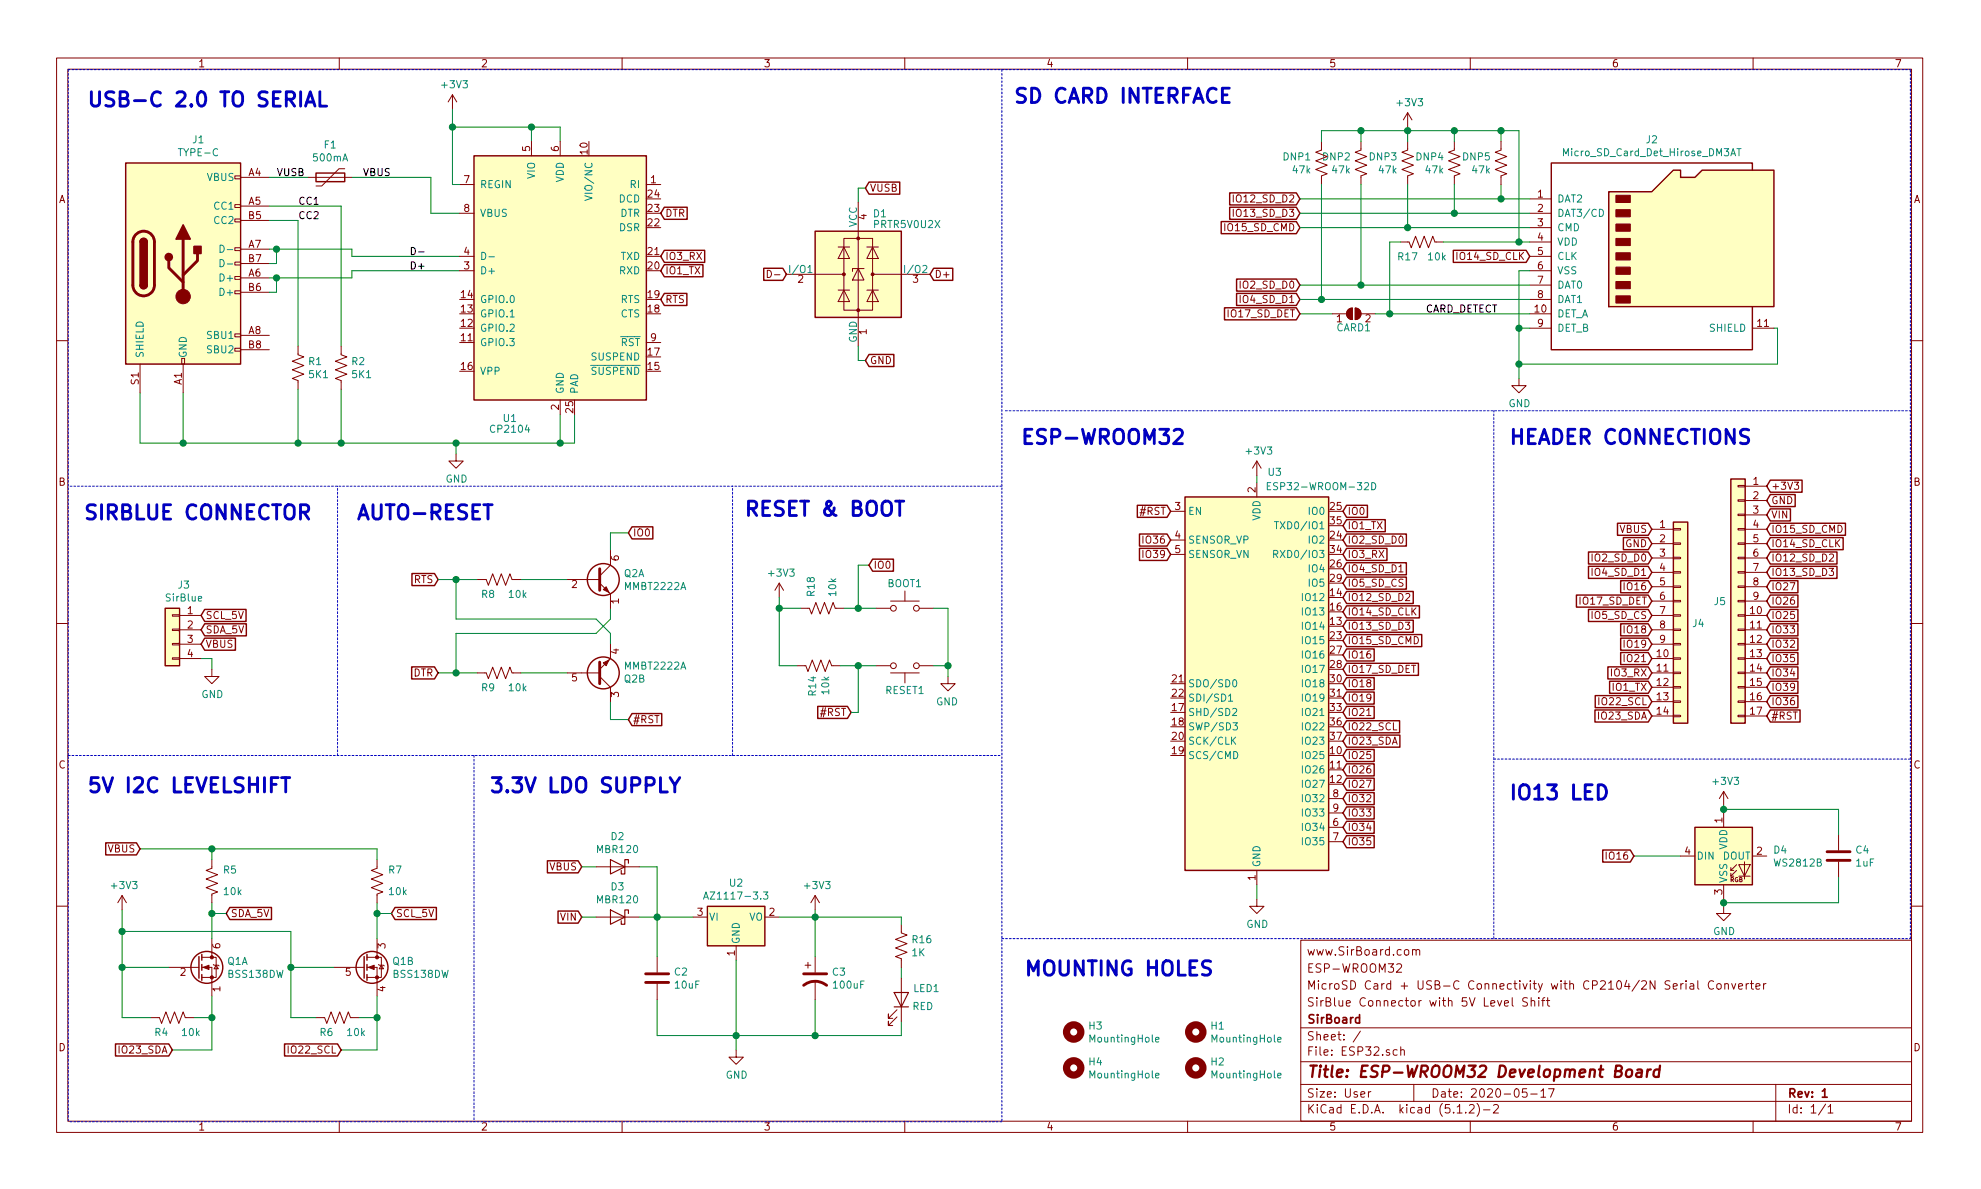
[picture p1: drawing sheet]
EESchema Schematic File Version 4
LIBS:ESP32-cache
EELAYER 29 0
EELAYER END
$Descr User 13780 8268
encoding utf-8
Sheet 1 1
Title "ESP-WROOM32 Development Board"
Date "2020-05-17"
Rev "1"
Comp "SirBoard"
Comment1 "SirBlue Connector with 5V Level Shift"
Comment2 "MicroSD Card + USB-C Connectivity with CP2104/2N Serial Converter"
Comment3 "ESP-WROOM32 "
Comment4 "www.SirBoard.com"
$EndDescr
$Comp
L Connector:USB_C_Receptacle_USB2.0 J1
U 1 1
P 1275 1825
F 0 "J1" H 1381 2690 50  0000 C CNN
F 1 "TYPE-C" H 1381 2600 50  0000 C CNN
F 2 "SirBoardLibrary:USB_C" H 1425 1825 50  0001 C CNN
F 3 "https://www.usb.org/sites/default/files/documents/usb_type-c.zip" H 1425 1825 50  0001 C CNN
F 4 "C165948" H 1275 1825 50  0001 C CNN "Part"
	1    1275 1825
	1    0    0    -1  
$EndComp
Text Notes 3400 5525 0    100  ~ 20
3.3V LDO SUPPLY
Wire Wire Line
	5125 7300 5125 7200
$Comp
L power:GND #PWR0103
U 1 1
P 5125 7300
F 0 "#PWR0103" H 5125 7050 50  0001 C CNN
F 1 "GND" H 5129 7128 50  0000 C CNN
F 2 "" H 5125 7300 50  0001 C CNN
F 3 "" H 5125 7300 50  0001 C CNN
	1    5125 7300
	1    0    0    -1  
$EndComp
$Comp
L power:+3V3 #PWR0101
U 1 1
P 5675 6325
F 0 "#PWR0101" H 5675 6175 50  0001 C CNN
F 1 "+3V3" H 5689 6498 50  0000 C CNN
F 2 "" H 5675 6325 50  0001 C CNN
F 3 "" H 5675 6325 50  0001 C CNN
	1    5675 6325
	1    0    0    -1  
$EndComp
Wire Wire Line
	4575 6025 4575 6375
Connection ~ 4575 6375
$Comp
L Regulator_Linear:AZ1117-3.3 U2
U 1 1
P 5125 6375
F 0 "U2" H 5125 6615 50  0000 C CNN
F 1 "AZ1117-3.3" H 5125 6525 50  0000 C CNN
F 2 "Package_TO_SOT_SMD:SOT-223-3_TabPin2" H 5125 6625 50  0001 C CIN
F 3 "https://www.diodes.com/assets/Datasheets/AZ1117.pdf" H 5125 6375 50  0001 C CNN
F 4 "C108494" H 5125 6375 50  0001 C CNN "Part"
	1    5125 6375
	1    0    0    -1  
$EndComp
Wire Wire Line
	5125 7200 5125 6675
Text GLabel 4050 6025 0    50   Input ~ 0
VBUS
Text Notes 600  750  0    100  ~ 20
USB-C 2.0 TO SERIAL
Wire Wire Line
	3175 3150 3175 3075
$Comp
L power:GND #PWR0104
U 1 1
P 3175 3150
F 0 "#PWR0104" H 3175 2900 50  0001 C CNN
F 1 "GND" H 3179 2978 50  0000 C CNN
F 2 "" H 3175 3150 50  0001 C CNN
F 3 "" H 3175 3150 50  0001 C CNN
	1    3175 3150
	1    0    0    -1  
$EndComp
Text Label 2075 1525 0    50   ~ 0
CC2
Text Label 2075 1425 0    50   ~ 0
CC1
Text Label 2850 1875 0    50   ~ 0
D+
Text Label 2850 1775 0    50   ~ 0
D-
Connection ~ 2075 3075
Wire Wire Line
	2075 2700 2075 3075
Wire Wire Line
	3175 3075 2375 3075
Wire Wire Line
	2375 3075 2075 3075
Connection ~ 2375 3075
Wire Wire Line
	2375 2700 2375 3075
Wire Wire Line
	2375 1425 2375 2400
Wire Wire Line
	1875 1425 2375 1425
Wire Wire Line
	2075 1525 1875 1525
Wire Wire Line
	2075 2400 2075 1525
$Comp
L Device:R_US R2
U 1 1
P 2375 2550
F 0 "R2" H 2443 2596 50  0000 L CNN
F 1 "5K1" H 2443 2505 50  0000 L CNN
F 2 "Resistor_SMD:R_0603_1608Metric" V 2415 2540 50  0001 C CNN
F 3 "~" H 2375 2550 50  0001 C CNN
F 4 "C332117" H 2375 2550 50  0001 C CNN "Part"
	1    2375 2550
	1    0    0    -1  
$EndComp
$Comp
L Device:R_US R1
U 1 1
P 2075 2550
F 0 "R1" H 2143 2596 50  0000 L CNN
F 1 "5K1" H 2143 2505 50  0000 L CNN
F 2 "Resistor_SMD:R_0603_1608Metric" V 2115 2540 50  0001 C CNN
F 3 "~" H 2075 2550 50  0001 C CNN
F 4 "C332117" H 2075 2550 50  0001 C CNN "Part"
	1    2075 2550
	1    0    0    -1  
$EndComp
Wire Wire Line
	2075 3075 1275 3075
Wire Wire Line
	1275 3075 975  3075
Connection ~ 1275 3075
Wire Wire Line
	1275 2725 1275 3075
Wire Wire Line
	975  3075 975  2725
Connection ~ 3175 3075
Wire Wire Line
	3900 3075 3175 3075
Wire Wire Line
	4000 2875 4000 3075
Wire Wire Line
	3900 2875 3900 3075
Wire Wire Line
	1925 1925 2450 1925
Wire Wire Line
	1925 2025 1875 2025
Wire Wire Line
	1925 1925 1925 2025
Wire Wire Line
	1925 1725 2450 1725
Wire Wire Line
	1925 1825 1875 1825
Wire Wire Line
	1925 1725 1925 1825
Wire Wire Line
	2450 1775 3200 1775
Wire Wire Line
	2450 1725 2450 1775
Connection ~ 1925 1725
Wire Wire Line
	1875 1725 1925 1725
Wire Wire Line
	2450 1875 3200 1875
Wire Wire Line
	2450 1925 2450 1875
Connection ~ 1925 1925
Wire Wire Line
	1875 1925 1925 1925
Wire Wire Line
	3900 975  3900 875 
Wire Wire Line
	3700 875  3700 975 
Connection ~ 3900 3075
Wire Wire Line
	4000 3075 3900 3075
Wire Wire Line
	3700 875  3900 875 
Text GLabel 4600 2075 2    50   Input ~ 0
RTS
Text GLabel 4600 1475 2    50   Input ~ 0
DTR
Wire Wire Line
	3000 1475 3200 1475
Wire Wire Line
	2150 1225 1875 1225
$Comp
L Device:Polyfuse F1
U 1 1
P 2300 1225
F 0 "F1" V 2523 1225 50  0000 C CNN
F 1 "500mA" V 2433 1225 50  0000 C CNN
F 2 "Fuse:Fuse_0805_2012Metric" H 2350 1025 50  0001 L CNN
F 3 "~" H 2300 1225 50  0001 C CNN
F 4 "C89657" V 2300 1225 50  0001 C CNN "Part"
	1    2300 1225
	0    -1   -1   0   
$EndComp
$Comp
L Interface_USB:CP2104 U1
U 1 1
P 3900 1875
F 0 "U1" H 3550 850 50  0000 C CNN
F 1 "CP2104" H 3550 775 50  0000 C CNN
F 2 "Package_DFN_QFN:QFN-24-1EP_4x4mm_P0.5mm_EP2.6x2.6mm" H 4050 925 50  0001 L CNN
F 3 "https://www.silabs.com/documents/public/data-sheets/cp2104.pdf" H 3350 3125 50  0001 C CNN
F 4 "C47742" H 3900 1875 50  0001 C CNN "Part"
	1    3900 1875
	1    0    0    -1  
$EndComp
Wire Wire Line
	5975 1300 5975 1400
Wire Wire Line
	6025 1300 5975 1300
Text GLabel 6025 1300 2    50   Input ~ 0
VUSB
Wire Wire Line
	5975 2500 5975 2400
Wire Wire Line
	6025 2500 5975 2500
Text GLabel 6025 2500 2    50   Input ~ 0
GND
Text GLabel 5475 1900 0    50   Input ~ 0
D-
Text GLabel 6475 1900 2    50   Input ~ 0
D+
$Comp
L Power_Protection:PRTR5V0U2X D1
U 1 1
P 5975 1900
F 0 "D1" H 6075 2325 50  0000 L CNN
F 1 "PRTR5V0U2X" H 6075 2250 50  0000 L CNN
F 2 "SirBoardLibrary:SOT-143" H 6035 1900 50  0001 C CNN
F 3 "https://assets.nexperia.com/documents/data-sheet/PRTR5V0U2X.pdf" H 6035 1900 50  0001 C CNN
F 4 "C12333" H 5975 1900 50  0001 C CNN "Part"
	1    5975 1900
	1    0    0    -1  
$EndComp
$Comp
L Device:Q_DUAL_NMOS_S1G1D2S2G2D1 Q1
U 1 1
P 1375 6725
F 0 "Q1" H 1580 6770 50  0000 L CNN
F 1 "BSS138DW" H 1580 6680 50  0000 L CNN
F 2 "Package_TO_SOT_SMD:SOT-363_SC-70-6" H 1575 6725 50  0001 C CNN
F 3 "~" H 1575 6725 50  0001 C CNN
F 4 "C193381" H 1375 6725 50  0001 C CNN "Part"
	1    1375 6725
	1    0    0    -1  
$EndComp
$Comp
L Device:Q_DUAL_NMOS_S1G1D2S2G2D1 Q1
U 2 1
P 2525 6725
F 0 "Q1" H 2730 6770 50  0000 L CNN
F 1 "BSS138DW" H 2730 6680 50  0000 L CNN
F 2 "Package_TO_SOT_SMD:SOT-363_SC-70-6" H 2725 6725 50  0001 C CNN
F 3 "~" H 2725 6725 50  0001 C CNN
F 4 "C193381" H 2525 6725 50  0001 C CNN "Part"
	2    2525 6725
	1    0    0    -1  
$EndComp
$Comp
L Device:R_US R4
U 1 1
P 1200 7075
F 0 "R4" V 1300 7100 50  0000 L CNN
F 1 "10k" V 1300 6875 50  0000 L CNN
F 2 "Resistor_SMD:R_0603_1608Metric" V 1240 7065 50  0001 C CNN
F 3 "~" H 1200 7075 50  0001 C CNN
F 4 "C99198" V 1200 7075 50  0001 C CNN "Part"
	1    1200 7075
	0    -1   1    0   
$EndComp
$Comp
L Device:R_US R5
U 1 1
P 1475 6125
F 0 "R5" H 1550 6050 50  0000 L CNN
F 1 "10k" H 1550 6200 50  0000 L CNN
F 2 "Resistor_SMD:R_0603_1608Metric" V 1515 6115 50  0001 C CNN
F 3 "~" H 1475 6125 50  0001 C CNN
F 4 "C99198" H 1475 6125 50  0001 C CNN "Part"
	1    1475 6125
	1    0    0    1   
$EndComp
$Comp
L Device:R_US R6
U 1 1
P 2350 7075
F 0 "R6" V 2450 7100 50  0000 L CNN
F 1 "10k" V 2450 6875 50  0000 L CNN
F 2 "Resistor_SMD:R_0603_1608Metric" V 2390 7065 50  0001 C CNN
F 3 "~" H 2350 7075 50  0001 C CNN
F 4 "C99198" V 2350 7075 50  0001 C CNN "Part"
	1    2350 7075
	0    -1   1    0   
$EndComp
$Comp
L Device:R_US R7
U 1 1
P 2625 6125
F 0 "R7" H 2700 6050 50  0000 L CNN
F 1 "10k" H 2700 6200 50  0000 L CNN
F 2 "Resistor_SMD:R_0603_1608Metric" V 2665 6115 50  0001 C CNN
F 3 "~" H 2625 6125 50  0001 C CNN
F 4 "C99198" H 2625 6125 50  0001 C CNN "Part"
	1    2625 6125
	1    0    0    1   
$EndComp
Wire Wire Line
	1050 7075 850  7075
Wire Wire Line
	850  7075 850  6725
Wire Wire Line
	850  6725 1175 6725
Wire Wire Line
	1475 6925 1475 7075
Wire Wire Line
	1350 7075 1475 7075
Wire Wire Line
	2200 7075 2025 7075
Wire Wire Line
	2025 7075 2025 6725
Wire Wire Line
	2025 6725 2325 6725
Wire Wire Line
	2500 7075 2625 7075
Wire Wire Line
	2625 7075 2625 6925
Connection ~ 2625 7075
Wire Wire Line
	2625 7300 2625 7075
Connection ~ 2025 6725
Wire Wire Line
	2025 6725 2025 6475
Wire Wire Line
	2025 6475 850  6475
Connection ~ 850  6725
Wire Wire Line
	850  6475 850  6725
Connection ~ 850  6475
Wire Wire Line
	850  6325 850  6475
Wire Wire Line
	1475 6525 1475 6350
Wire Wire Line
	2625 6525 2625 6350
Text GLabel 2725 6350 2    50   Input ~ 0
SCL_5V
Text GLabel 1575 6350 2    50   Input ~ 0
SDA_5V
$Comp
L power:+3V3 #PWR0109
U 1 1
P 850 6325
F 0 "#PWR0109" H 850 6175 50  0001 C CNN
F 1 "+3V3" H 864 6498 50  0000 C CNN
F 2 "" H 850 6325 50  0001 C CNN
F 3 "" H 850 6325 50  0001 C CNN
	1    850  6325
	1    0    0    -1  
$EndComp
Wire Wire Line
	1575 6350 1475 6350
Connection ~ 1475 6350
Wire Wire Line
	1475 6350 1475 6275
Wire Wire Line
	2725 6350 2625 6350
Connection ~ 2625 6350
Wire Wire Line
	2625 6350 2625 6275
Wire Wire Line
	975  5900 1475 5900
Wire Wire Line
	2625 5900 2625 5975
Wire Wire Line
	1475 5975 1475 5900
Connection ~ 1475 5900
Wire Wire Line
	1475 5900 2625 5900
Wire Wire Line
	1200 7300 1475 7300
Connection ~ 1475 7075
Wire Wire Line
	1475 7300 1475 7075
Wire Wire Line
	2375 7300 2625 7300
Wire Notes Line
	3300 5250 3300 7800
Text Notes 2475 3625 0    100  ~ 20
AUTO-RESET
Wire Notes Line
	475  475  475  7800
Wire Notes Line
	2350 5250 2350 3375
Text Notes 600  5525 0    100  ~ 20
5V I2C LEVELSHIFT
Text GLabel 3050 4675 0    50   Input ~ 0
DTR
Text GLabel 3050 4025 0    50   Input ~ 0
RTS
Wire Wire Line
	3050 4025 3175 4025
Wire Wire Line
	3175 4025 3325 4025
Connection ~ 3175 4025
Wire Wire Line
	3175 4300 3175 4025
Wire Wire Line
	3175 4675 3050 4675
Wire Wire Line
	3175 4675 3325 4675
Connection ~ 3175 4675
Wire Wire Line
	3175 4400 3175 4675
Text Notes 5175 3600 0    100  ~ 20
RESET & BOOT 
Wire Notes Line
	5100 5250 5100 3375
Wire Notes Line
	475  5250 6975 5250
$Comp
L power:+3V3 #PWR0107
U 1 1
P 5425 4150
F 0 "#PWR0107" H 5425 4000 50  0001 C CNN
F 1 "+3V3" H 5439 4323 50  0000 C CNN
F 2 "" H 5425 4150 50  0001 C CNN
F 3 "" H 5425 4150 50  0001 C CNN
	1    5425 4150
	1    0    0    -1  
$EndComp
Wire Wire Line
	4250 3700 4250 3825
Wire Wire Line
	4375 3700 4250 3700
Wire Wire Line
	4250 5000 4250 4875
Wire Wire Line
	4375 5000 4250 5000
Wire Wire Line
	3175 4300 4150 4300
Wire Wire Line
	4250 4400 4250 4475
Wire Wire Line
	4150 4300 4250 4400
Wire Wire Line
	4150 4400 3175 4400
Wire Wire Line
	4250 4300 4150 4400
Wire Wire Line
	4250 4225 4250 4300
Wire Wire Line
	3625 4675 3950 4675
Wire Wire Line
	3950 4025 3625 4025
$Comp
L Device:R_US R9
U 1 1
P 3475 4675
F 0 "R9" V 3575 4700 50  0000 L CNN
F 1 "10k" V 3575 4475 50  0000 L CNN
F 2 "Resistor_SMD:R_0603_1608Metric" V 3515 4665 50  0001 C CNN
F 3 "~" H 3475 4675 50  0001 C CNN
F 4 "C99198" V 3475 4675 50  0001 C CNN "Part"
	1    3475 4675
	0    -1   1    0   
$EndComp
$Comp
L Device:R_US R8
U 1 1
P 3475 4025
F 0 "R8" V 3575 4050 50  0000 L CNN
F 1 "10k" V 3575 3825 50  0000 L CNN
F 2 "Resistor_SMD:R_0603_1608Metric" V 3515 4015 50  0001 C CNN
F 3 "~" H 3475 4025 50  0001 C CNN
F 4 "C99198" V 3475 4025 50  0001 C CNN "Part"
	1    3475 4025
	0    -1   1    0   
$EndComp
$Comp
L Device:Q_DUAL_NPN_NPN_E1B1C2E2B2C1 Q2
U 2 1
P 4150 4675
F 0 "Q2" H 4341 4720 50  0000 L CNN
F 1 "MMBT2222A" H 4341 4630 50  0000 L CNN
F 2 "Package_TO_SOT_SMD:SOT-363_SC-70-6" H 4350 4775 50  0001 C CNN
F 3 "~" H 4150 4675 50  0001 C CNN
	2    4150 4675
	1    0    0    1   
$EndComp
$Comp
L Device:Q_DUAL_NPN_NPN_E1B1C2E2B2C1 Q2
U 1 1
P 4150 4025
F 0 "Q2" H 4341 4070 50  0000 L CNN
F 1 "MMBT2222A" H 4341 3980 50  0000 L CNN
F 2 "Package_TO_SOT_SMD:SOT-363_SC-70-6" H 4350 4125 50  0001 C CNN
F 3 "~" H 4150 4025 50  0001 C CNN
F 4 "C60871" H 4150 4025 50  0001 C CNN "Part"
	1    4150 4025
	1    0    0    -1  
$EndComp
$Comp
L power:GND #PWR0102
U 1 1
P 6600 4700
F 0 "#PWR0102" H 6600 4450 50  0001 C CNN
F 1 "GND" H 6605 4527 50  0000 C CNN
F 2 "" H 6600 4700 50  0001 C CNN
F 3 "" H 6600 4700 50  0001 C CNN
	1    6600 4700
	-1   0    0    -1  
$EndComp
$Comp
L Switch:SW_Push RESET1
U 1 1
P 6300 4625
F 0 "RESET1" H 6300 4800 50  0000 C CNN
F 1 "SW_Push" H 6300 4819 50  0001 C CNN
F 2 "Button_Switch_SMD:SW_SPST_B3U-1000P" H 6300 4825 50  0001 C CNN
F 3 "~" H 6300 4825 50  0001 C CNN
	1    6300 4625
	1    0    0    1   
$EndComp
$Comp
L Device:R_US R14
U 1 1
P 5700 4625
F 0 "R14" H 5768 4671 50  0000 L CNN
F 1 "10k" H 5768 4580 50  0000 L CNN
F 2 "Resistor_SMD:R_0603_1608Metric" V 5740 4615 50  0001 C CNN
F 3 "~" H 5700 4625 50  0001 C CNN
F 4 "C99198" H 5700 4625 50  0001 C CNN "Part"
	1    5700 4625
	0    -1   1    0   
$EndComp
Wire Notes Line
	6975 7800 475  7800
$Comp
L Device:C C2
U 1 1
P 4575 6800
F 0 "C2" H 4690 6846 50  0000 L CNN
F 1 "10uF" H 4690 6755 50  0000 L CNN
F 2 "Capacitor_SMD:C_0805_2012Metric" H 4613 6650 50  0001 C CNN
F 3 "~" H 4575 6800 50  0001 C CNN
F 4 "C95841" H 4575 6800 50  0001 C CNN "Part"
	1    4575 6800
	1    0    0    -1  
$EndComp
Wire Wire Line
	4575 6950 4575 7200
Wire Wire Line
	4575 6650 4575 6375
$Comp
L Mechanical:MountingHole H2
U 1 1
P 8325 7425
F 0 "H2" H 8425 7470 50  0000 L CNN
F 1 "MountingHole" H 8425 7380 50  0000 L CNN
F 2 "MountingHole:MountingHole_2.7mm_M2.5" H 8325 7425 50  0001 C CNN
F 3 "~" H 8325 7425 50  0001 C CNN
	1    8325 7425
	1    0    0    -1  
$EndComp
$Comp
L Mechanical:MountingHole H3
U 1 1
P 7475 7175
F 0 "H3" H 7575 7220 50  0000 L CNN
F 1 "MountingHole" H 7575 7130 50  0000 L CNN
F 2 "MountingHole:MountingHole_2.7mm_M2.5" H 7475 7175 50  0001 C CNN
F 3 "~" H 7475 7175 50  0001 C CNN
	1    7475 7175
	1    0    0    -1  
$EndComp
$Comp
L Mechanical:MountingHole H4
U 1 1
P 7475 7425
F 0 "H4" H 7575 7470 50  0000 L CNN
F 1 "MountingHole" H 7575 7380 50  0000 L CNN
F 2 "MountingHole:MountingHole_2.7mm_M2.5" H 7475 7425 50  0001 C CNN
F 3 "~" H 7475 7425 50  0001 C CNN
	1    7475 7425
	1    0    0    -1  
$EndComp
Wire Wire Line
	6275 6725 6275 6800
$Comp
L Device:R_US R16
U 1 1
P 6275 6575
F 0 "R16" H 6343 6621 50  0000 L CNN
F 1 "1K" H 6343 6530 50  0000 L CNN
F 2 "Resistor_SMD:R_0603_1608Metric" V 6315 6565 50  0001 C CNN
F 3 "~" H 6275 6575 50  0001 C CNN
F 4 "C25585" H 6275 6575 50  0001 C CNN "Part"
	1    6275 6575
	1    0    0    -1  
$EndComp
Wire Wire Line
	6275 7100 6275 7200
Wire Wire Line
	6275 6375 6275 6425
$Comp
L Device:LED LED1
U 1 1
P 6275 6950
F 0 "LED1" V 6350 7125 50  0000 C CNN
F 1 "RED" V 6225 7100 50  0000 C CNN
F 2 "LED_SMD:LED_0603_1608Metric" H 6275 6950 50  0001 C CNN
F 3 "~" H 6275 6950 50  0001 C CNN
F 4 "C118330" V 6275 6950 50  0001 C CNN "Part"
	1    6275 6950
	0    1    -1   0   
$EndComp
Text Notes 7100 3100 0    100  ~ 20
ESP-WROOM32
Text Notes 7050 725  0    100  ~ 20
SD CARD INTERFACE
$Comp
L Mechanical:MountingHole H1
U 1 1
P 8325 7175
F 0 "H1" H 8425 7220 50  0000 L CNN
F 1 "MountingHole" H 8425 7130 50  0000 L CNN
F 2 "MountingHole:MountingHole_2.7mm_M2.5" H 8325 7175 50  0001 C CNN
F 3 "~" H 8325 7175 50  0001 C CNN
	1    8325 7175
	1    0    0    -1  
$EndComp
Text GLabel 4050 6375 0    50   Input ~ 0
VIN
Wire Wire Line
	4450 6025 4575 6025
Wire Wire Line
	4050 6025 4150 6025
$Comp
L Device:D_Schottky D2
U 1 1
P 4300 6025
F 0 "D2" H 4300 6239 50  0000 C CNN
F 1 "MBR120" H 4300 6149 50  0000 C CNN
F 2 "Diode_SMD:D_SOD-123F" H 4300 6025 50  0001 C CNN
F 3 "~" H 4300 6025 50  0001 C CNN
F 4 "C223608" H 4300 6025 50  0001 C CNN "Part"
	1    4300 6025
	-1   0    0    -1  
$EndComp
$Comp
L Device:D_Schottky D3
U 1 1
P 4300 6375
F 0 "D3" H 4300 6589 50  0000 C CNN
F 1 "MBR120" H 4300 6499 50  0000 C CNN
F 2 "Diode_SMD:D_SOD-123F" H 4300 6375 50  0001 C CNN
F 3 "~" H 4300 6375 50  0001 C CNN
F 4 "C223608" H 4300 6375 50  0001 C CNN "Part"
	1    4300 6375
	-1   0    0    -1  
$EndComp
Wire Wire Line
	4050 6375 4150 6375
Wire Wire Line
	4450 6375 4575 6375
$Comp
L Connector:Micro_SD_Card_Det_Hirose_DM3AT J2
U 1 1
P 11550 1775
F 0 "J2" H 11500 2590 50  0000 C CNN
F 1 "Micro_SD_Card_Det_Hirose_DM3AT" H 11500 2500 50  0000 C CNN
F 2 "SirBoardLibrary:microSD_Hirose_DM3AT" H 13600 2475 50  0001 C CNN
F 3 "https://www.hirose.com/product/en/download_file/key_name/DM3/category/Catalog/doc_file_id/49662/?file_category_id=4&item_id=195&is_series=1" H 11550 1875 50  0001 C CNN
F 4 "C114218" H 11550 1775 50  0001 C CNN "Part"
	1    11550 1775
	1    0    0    -1  
$EndComp
Wire Wire Line
	12375 2275 12350 2275
$Comp
L power:GND #PWR0110
U 1 1
P 10575 2625
F 0 "#PWR0110" H 10575 2375 50  0001 C CNN
F 1 "GND" H 10579 2453 50  0000 C CNN
F 2 "" H 10575 2625 50  0001 C CNN
F 3 "" H 10575 2625 50  0001 C CNN
	1    10575 2625
	1    0    0    -1  
$EndComp
Wire Wire Line
	10575 2625 10575 2525
Wire Wire Line
	10575 2275 10650 2275
$Comp
L power:+3V3 #PWR0111
U 1 1
P 9800 875
F 0 "#PWR0111" H 9800 725 50  0001 C CNN
F 1 "+3V3" H 9814 1048 50  0000 C CNN
F 2 "" H 9800 875 50  0001 C CNN
F 3 "" H 9800 875 50  0001 C CNN
	1    9800 875 
	1    0    0    -1  
$EndComp
$Comp
L Device:R_US R17
U 1 1
P 9900 1675
F 0 "R17" V 10000 1700 50  0000 L CNN
F 1 "10k" V 10000 1500 50  0000 L CNN
F 2 "Resistor_SMD:R_0603_1608Metric" V 9940 1665 50  0001 C CNN
F 3 "~" H 9900 1675 50  0001 C CNN
F 4 "C99198" H 9900 1675 50  0001 C CNN "Part"
	1    9900 1675
	0    -1   1    0   
$EndComp
$Comp
L Jumper:SolderJumper_2_Open CARD1
U 1 1
P 9425 2175
F 0 "CARD1" H 9425 2275 50  0000 C CNN
F 1 "SolderJumper_2_Open" H 9425 2288 50  0001 C CNN
F 2 "Jumper:SolderJumper-2_P1.3mm_Open_RoundedPad1.0x1.5mm" H 9425 2175 50  0001 C CNN
F 3 "~" H 9425 2175 50  0001 C CNN
	1    9425 2175
	1    0    0    1   
$EndComp
Wire Wire Line
	9275 2175 9050 2175
$Comp
L Device:R_US R18
U 1 1
P 5725 4225
F 0 "R18" H 5800 4150 50  0000 L CNN
F 1 "10k" H 5800 4300 50  0000 L CNN
F 2 "Resistor_SMD:R_0603_1608Metric" V 5765 4215 50  0001 C CNN
F 3 "~" H 5725 4225 50  0001 C CNN
F 4 "C99198" H 5725 4225 50  0001 C CNN "Part"
	1    5725 4225
	0    1    -1   0   
$EndComp
$Comp
L Switch:SW_Push BOOT1
U 1 1
P 6300 4225
F 0 "BOOT1" H 6300 4400 50  0000 C CNN
F 1 "SW_Push" H 6300 4419 50  0001 C CNN
F 2 "Button_Switch_SMD:SW_SPST_B3U-1000P" H 6300 4425 50  0001 C CNN
F 3 "~" H 6300 4425 50  0001 C CNN
	1    6300 4225
	-1   0    0    -1  
$EndComp
Text GLabel 5925 4950 0    50   Input ~ 0
#RST
Wire Wire Line
	5875 4225 5975 4225
Wire Wire Line
	5425 4625 5550 4625
Wire Wire Line
	5575 4225 5425 4225
Wire Wire Line
	5850 4625 5975 4625
Wire Wire Line
	5975 4625 6100 4625
Connection ~ 5975 4625
Connection ~ 5975 4225
Wire Wire Line
	5975 4225 6100 4225
Wire Wire Line
	6600 4625 6500 4625
Wire Wire Line
	6600 4225 6500 4225
Wire Wire Line
	6600 4700 6600 4625
Wire Wire Line
	6050 3925 5975 3925
Wire Wire Line
	5975 3925 5975 4225
Wire Wire Line
	5925 4950 5975 4950
Wire Wire Line
	5975 4625 5975 4950
Wire Wire Line
	10575 2525 12375 2525
Wire Wire Line
	12375 2275 12375 2525
Connection ~ 10575 2525
Wire Wire Line
	10575 2525 10575 2275
Text Label 1925 1225 0    50   ~ 0
VUSB
Connection ~ 5125 7200
Text GLabel 975  5900 0    50   Input ~ 0
VBUS
Text Notes 10500 5575 0    100  ~ 20
IO13 LED
Text Notes 10500 3100 0    100  ~ 20
HEADER CONNECTIONS
Wire Notes Line
	13300 6525 13300 475 
Wire Notes Line
	475  475  13300 475 
Wire Notes Line
	6975 6525 13300 6525
Wire Notes Line
	6975 3375 475  3375
Text Notes 7125 6800 0    100  ~ 20
MOUNTING HOLES
$Comp
L Device:CP1 C3
U 1 1
P 5675 6800
F 0 "C3" H 5790 6845 50  0000 L CNN
F 1 "100uF" H 5790 6755 50  0000 L CNN
F 2 "Capacitor_Tantalum_SMD:CP_EIA-3528-21_Kemet-B" H 5675 6800 50  0001 C CNN
F 3 "~" H 5675 6800 50  0001 C CNN
	1    5675 6800
	1    0    0    -1  
$EndComp
$Comp
L RF_Module:ESP32-WROOM-32D U3
U 1 1
P 8750 4750
F 0 "U3" H 8875 6225 50  0000 C CNN
F 1 "ESP32-WROOM-32D" H 9200 6125 50  0000 C CNN
F 2 "SirBoardLibrary:ESP32-WROOM-32" H 8750 3250 50  0001 C CNN
F 3 "https://www.espressif.com/sites/default/files/documentation/esp32-wroom-32d_esp32-wroom-32u_datasheet_en.pdf" H 8450 4800 50  0001 C CNN
	1    8750 4750
	1    0    0    -1  
$EndComp
$Comp
L power:+3V3 #PWR0105
U 1 1
P 3150 750
F 0 "#PWR0105" H 3150 600 50  0001 C CNN
F 1 "+3V3" H 3164 923 50  0000 C CNN
F 2 "" H 3150 750 50  0001 C CNN
F 3 "" H 3150 750 50  0001 C CNN
	1    3150 750 
	1    0    0    -1  
$EndComp
Wire Wire Line
	2450 1225 3000 1225
Text Label 2525 1225 0    50   ~ 0
VBUS
Wire Wire Line
	3000 1225 3000 1475
Wire Wire Line
	3150 750  3150 875 
Connection ~ 3700 875 
Wire Wire Line
	3150 875  3150 1275
Wire Wire Line
	3150 1275 3200 1275
Connection ~ 3150 875 
Wire Wire Line
	3150 875  3700 875 
Text GLabel 9350 3550 2    50   Input ~ 0
IO0
Text GLabel 9350 3650 2    50   Input ~ 0
IO1_TX
Text GLabel 9350 3850 2    50   Input ~ 0
IO3_RX
Text GLabel 9350 4050 2    50   Input ~ 0
IO5_SD_CS
Text GLabel 9350 4550 2    50   Input ~ 0
IO16
Text GLabel 9350 4650 2    50   Input ~ 0
IO17_SD_DET
Text GLabel 9350 4750 2    50   Input ~ 0
IO18
Text GLabel 9350 4850 2    50   Input ~ 0
IO19
Text GLabel 9350 4950 2    50   Input ~ 0
IO21
Text GLabel 9350 5050 2    50   Input ~ 0
IO22_SCL
Text GLabel 9350 5150 2    50   Input ~ 0
IO23_SDA
Text GLabel 9350 5250 2    50   Input ~ 0
IO25
Text GLabel 9350 5350 2    50   Input ~ 0
IO26
Text GLabel 9350 5450 2    50   Input ~ 0
IO27
Text GLabel 9350 5550 2    50   Input ~ 0
IO32
Text GLabel 9350 5650 2    50   Input ~ 0
IO33
Text GLabel 9350 5750 2    50   Input ~ 0
IO34
Text GLabel 9350 5850 2    50   Input ~ 0
IO35
Wire Wire Line
	8750 3300 8750 3350
$Comp
L power:+3V3 #PWR0106
U 1 1
P 8750 3300
F 0 "#PWR0106" H 8750 3150 50  0001 C CNN
F 1 "+3V3" H 8764 3473 50  0000 C CNN
F 2 "" H 8750 3300 50  0001 C CNN
F 3 "" H 8750 3300 50  0001 C CNN
	1    8750 3300
	1    0    0    -1  
$EndComp
Text GLabel 10650 1775 0    50   Input ~ 0
IO14_SD_CLK
Text GLabel 9050 1975 0    50   Input ~ 0
IO2_SD_D0
Connection ~ 5425 4225
Wire Wire Line
	5425 4150 5425 4225
Wire Wire Line
	5425 4225 5425 4625
Connection ~ 6600 4625
Wire Wire Line
	6600 4225 6600 4625
Text GLabel 8150 3550 0    50   Input ~ 0
#RST
Text GLabel 4375 5000 2    50   Input ~ 0
#RST
Text GLabel 4375 3700 2    50   Input ~ 0
IO0
Text Notes 575  3625 0    100  ~ 20
SIRBLUE CONNECTOR
Wire Wire Line
	1475 4575 1400 4575
Wire Wire Line
	1475 4650 1475 4575
$Comp
L power:GND #PWR0108
U 1 1
P 1475 4650
F 0 "#PWR0108" H 1475 4400 50  0001 C CNN
F 1 "GND" H 1479 4478 50  0000 C CNN
F 2 "" H 1475 4650 50  0001 C CNN
F 3 "" H 1475 4650 50  0001 C CNN
	1    1475 4650
	1    0    0    -1  
$EndComp
Text GLabel 1400 4475 2    50   Input ~ 0
VBUS
Text GLabel 1400 4375 2    50   Input ~ 0
SDA_5V
Text GLabel 1400 4275 2    50   Input ~ 0
SCL_5V
$Comp
L Connector_Generic:Conn_01x04 J3
U 1 1
P 1200 4375
F 0 "J3" H 1119 4690 50  0000 C CNN
F 1 "SirBlue" H 1119 4600 50  0000 C CNN
F 2 "SirBoardLibrary:SirBlue_Connector" H 1200 4375 50  0001 C CNN
F 3 "~" H 1200 4375 50  0001 C CNN
F 4 "C160404" H 1200 4375 50  0001 C CNN "Part"
	1    1200 4375
	-1   0    0    -1  
$EndComp
Wire Wire Line
	8750 6250 8750 6150
$Comp
L power:GND #PWR0113
U 1 1
P 8750 6250
F 0 "#PWR0113" H 8750 6000 50  0001 C CNN
F 1 "GND" H 8754 6078 50  0000 C CNN
F 2 "" H 8750 6250 50  0001 C CNN
F 3 "" H 8750 6250 50  0001 C CNN
	1    8750 6250
	1    0    0    -1  
$EndComp
Text GLabel 8150 3750 0    50   Input ~ 0
IO36
Text GLabel 8150 3850 0    50   Input ~ 0
IO39
Text GLabel 11500 3775 0    50   Input ~ 0
GND
Text GLabel 12300 3375 2    50   Input ~ 0
+3V3
Text GLabel 11500 3675 0    50   Input ~ 0
VBUS
Text GLabel 12300 3475 2    50   Input ~ 0
GND
Text GLabel 12300 3575 2    50   Input ~ 0
VIN
Wire Notes Line
	6975 475  6975 7800
Text GLabel 9050 2075 0    50   Input ~ 0
IO4_SD_D1
Text GLabel 9350 4350 2    50   Input ~ 0
IO13_SD_D3
Text GLabel 9350 3750 2    50   Input ~ 0
IO2_SD_D0
Text GLabel 9350 4450 2    50   Input ~ 0
IO15_SD_CMD
Text GLabel 9350 4150 2    50   Input ~ 0
IO12_SD_D2
Text GLabel 9350 3950 2    50   Input ~ 0
IO4_SD_D1
Text GLabel 9350 4250 2    50   Input ~ 0
IO14_SD_CLK
Text GLabel 2375 7300 0    50   Input ~ 0
IO22_SCL
Text GLabel 1200 7300 0    50   Input ~ 0
IO23_SDA
Text GLabel 9050 2175 0    50   Input ~ 0
IO17_SD_DET
Text GLabel 12300 4275 2    50   Input ~ 0
IO25
Text GLabel 12300 4175 2    50   Input ~ 0
IO26
Text GLabel 12300 4075 2    50   Input ~ 0
IO27
Text GLabel 12300 4475 2    50   Input ~ 0
IO32
Text GLabel 12300 4375 2    50   Input ~ 0
IO33
Text GLabel 12300 4675 2    50   Input ~ 0
IO34
Text GLabel 12300 4575 2    50   Input ~ 0
IO35
Text GLabel 12300 3775 2    50   Input ~ 0
IO14_SD_CLK
Text GLabel 12300 4875 2    50   Input ~ 0
IO36
Text GLabel 12300 4775 2    50   Input ~ 0
IO39
Text GLabel 12300 4975 2    50   Input ~ 0
#RST
Text GLabel 12300 3675 2    50   Input ~ 0
IO15_SD_CMD
Text Label 9925 2175 0    50   ~ 0
CARD_DETECT
$Comp
L Device:R_US DNP2
U 1 1
P 9475 1125
F 0 "DNP2" H 9543 1171 50  0000 L CNN
F 1 "47k" H 9543 1080 50  0000 L CNN
F 2 "Resistor_SMD:R_0805_2012Metric" V 9515 1115 50  0001 C CNN
F 3 "~" H 9475 1125 50  0001 C CNN
F 4 "C99198" H 9475 1125 50  0001 C CNN "Part"
	1    9475 1125
	-1   0    0    -1  
$EndComp
$Comp
L Device:R_US DNP3
U 1 1
P 9800 1125
F 0 "DNP3" H 9868 1171 50  0000 L CNN
F 1 "47k" H 9868 1080 50  0000 L CNN
F 2 "Resistor_SMD:R_0805_2012Metric" V 9840 1115 50  0001 C CNN
F 3 "~" H 9800 1125 50  0001 C CNN
F 4 "C99198" H 9800 1125 50  0001 C CNN "Part"
	1    9800 1125
	-1   0    0    -1  
$EndComp
$Comp
L Device:R_US DNP4
U 1 1
P 10125 1125
F 0 "DNP4" H 10193 1171 50  0000 L CNN
F 1 "47k" H 10193 1080 50  0000 L CNN
F 2 "Resistor_SMD:R_0805_2012Metric" V 10165 1115 50  0001 C CNN
F 3 "~" H 10125 1125 50  0001 C CNN
F 4 "C99198" H 10125 1125 50  0001 C CNN "Part"
	1    10125 1125
	-1   0    0    -1  
$EndComp
$Comp
L Device:R_US DNP1
U 1 1
P 9200 1125
F 0 "DNP1" H 9268 1171 50  0000 L CNN
F 1 "47k" H 9268 1080 50  0000 L CNN
F 2 "Resistor_SMD:R_0805_2012Metric" V 9240 1115 50  0001 C CNN
F 3 "~" H 9200 1125 50  0001 C CNN
F 4 "C99198" H 9200 1125 50  0001 C CNN "Part"
	1    9200 1125
	-1   0    0    -1  
$EndComp
Wire Wire Line
	9800 875  9800 900 
Wire Wire Line
	9800 900  9475 900 
Wire Wire Line
	9200 900  9200 975 
Connection ~ 9800 900 
Wire Wire Line
	9800 900  9800 975 
Wire Wire Line
	9475 975  9475 900 
Connection ~ 9475 900 
Wire Wire Line
	9475 900  9200 900 
Wire Wire Line
	10450 900  10450 975 
Wire Wire Line
	10125 975  10125 900 
Connection ~ 10125 900 
Wire Wire Line
	10125 900  10450 900 
Wire Wire Line
	10450 1275 10450 1375
Wire Wire Line
	10125 1275 10125 1475
Wire Wire Line
	9800 1575 9800 1275
Text GLabel 9050 1375 0    50   Input ~ 0
IO12_SD_D2
Text GLabel 9050 1575 0    50   Input ~ 0
IO15_SD_CMD
Text GLabel 9050 1475 0    50   Input ~ 0
IO13_SD_D3
Wire Wire Line
	9050 1375 10450 1375
Connection ~ 10450 1375
Wire Wire Line
	9050 1475 10125 1475
Connection ~ 10125 1475
Wire Wire Line
	9050 1575 9800 1575
Connection ~ 9800 1575
Wire Wire Line
	9800 900  10125 900 
Wire Wire Line
	9475 1275 9475 1975
Wire Wire Line
	9200 1275 9200 2075
Connection ~ 9475 1975
Wire Wire Line
	9050 2075 9200 2075
Connection ~ 9200 2075
Wire Wire Line
	9050 1975 9475 1975
Wire Wire Line
	10450 1375 10650 1375
Wire Wire Line
	10125 1475 10650 1475
Wire Wire Line
	9800 1575 10650 1575
Wire Wire Line
	9475 1975 10650 1975
Wire Wire Line
	9200 2075 10650 2075
Wire Wire Line
	9575 2175 9675 2175
Wire Wire Line
	10650 1675 10575 1675
Wire Wire Line
	10575 1675 10575 900 
Wire Wire Line
	10575 900  10450 900 
Connection ~ 10450 900 
Wire Wire Line
	10575 2275 10575 1875
Wire Wire Line
	10575 1875 10650 1875
Connection ~ 10575 2275
Wire Wire Line
	10050 1675 10575 1675
Connection ~ 10575 1675
Wire Wire Line
	9750 1675 9675 1675
Wire Wire Line
	9675 1675 9675 2175
Connection ~ 9675 2175
Wire Wire Line
	9675 2175 10650 2175
Wire Notes Line
	7000 2850 13300 2850
Wire Notes Line
	10400 6525 10400 2850
Wire Notes Line
	10400 5275 13300 5275
$Comp
L Connector_Generic:Conn_01x17 J5
U 1 1
P 12100 4175
F 0 "J5" H 12225 4175 50  0000 C CNN
F 1 "Conn_01x17" H 12019 5100 50  0001 C CNN
F 2 "Connector_PinHeader_2.54mm:PinHeader_1x17_P2.54mm_Vertical" H 12100 4175 50  0001 C CNN
F 3 "~" H 12100 4175 50  0001 C CNN
	1    12100 4175
	-1   0    0    -1  
$EndComp
$Comp
L Connector_Generic:Conn_01x14 J4
U 1 1
P 11700 4275
F 0 "J4" H 11779 4222 50  0000 L CNN
F 1 "Conn_01x14" H 11779 4177 50  0001 L CNN
F 2 "Connector_PinHeader_2.54mm:PinHeader_1x14_P2.54mm_Vertical" H 11700 4275 50  0001 C CNN
F 3 "~" H 11700 4275 50  0001 C CNN
	1    11700 4275
	1    0    0    -1  
$EndComp
Text GLabel 11500 4275 0    50   Input ~ 0
IO5_SD_CS
Text GLabel 11500 4175 0    50   Input ~ 0
IO17_SD_DET
Text GLabel 11500 3875 0    50   Input ~ 0
IO2_SD_D0
Text GLabel 11500 3975 0    50   Input ~ 0
IO4_SD_D1
Text GLabel 11500 4975 0    50   Input ~ 0
IO23_SDA
Text GLabel 11500 4875 0    50   Input ~ 0
IO22_SCL
Text GLabel 11500 4575 0    50   Input ~ 0
IO21
Text GLabel 11500 4475 0    50   Input ~ 0
IO19
Text GLabel 11500 4375 0    50   Input ~ 0
IO18
Text GLabel 11500 4675 0    50   Input ~ 0
IO3_RX
Text GLabel 11500 4775 0    50   Input ~ 0
IO1_TX
Text GLabel 6050 3925 2    50   Input ~ 0
IO0
$Comp
L power:GND #PWR0112
U 1 1
P 12000 6300
F 0 "#PWR0112" H 12000 6050 50  0001 C CNN
F 1 "GND" H 12004 6128 50  0000 C CNN
F 2 "" H 12000 6300 50  0001 C CNN
F 3 "" H 12000 6300 50  0001 C CNN
	1    12000 6300
	1    0    0    -1  
$EndComp
Wire Wire Line
	12000 6275 12000 6250
Wire Wire Line
	11700 5950 11375 5950
Wire Wire Line
	12000 5625 12000 5650
$Comp
L power:+3V3 #PWR0114
U 1 1
P 12000 5600
F 0 "#PWR0114" H 12000 5450 50  0001 C CNN
F 1 "+3V3" H 12014 5773 50  0000 C CNN
F 2 "" H 12000 5600 50  0001 C CNN
F 3 "" H 12000 5600 50  0001 C CNN
	1    12000 5600
	1    0    0    -1  
$EndComp
Wire Wire Line
	4575 6375 4825 6375
Wire Wire Line
	4575 7200 5125 7200
Text GLabel 12300 3875 2    50   Input ~ 0
IO12_SD_D2
Text GLabel 12300 3975 2    50   Input ~ 0
IO13_SD_D3
$Comp
L Device:R_US DNP5
U 1 1
P 10450 1125
F 0 "DNP5" H 10518 1171 50  0000 L CNN
F 1 "47k" H 10518 1080 50  0000 L CNN
F 2 "Resistor_SMD:R_0805_2012Metric" V 10490 1115 50  0001 C CNN
F 3 "~" H 10450 1125 50  0001 C CNN
F 4 "C99198" H 10450 1125 50  0001 C CNN "Part"
	1    10450 1125
	-1   0    0    -1  
$EndComp
Text GLabel 4600 1775 2    50   Input ~ 0
IO3_RX
Text GLabel 4600 1875 2    50   Input ~ 0
IO1_TX
$Comp
L LED:WS2812B D4
U 1 1
P 12000 5950
F 0 "D4" H 12343 5995 50  0000 L CNN
F 1 "WS2812B" H 12343 5905 50  0000 L CNN
F 2 "LED_SMD:LED_SK6812MINI_PLCC4_3.5x3.5mm_P1.75mm" H 12050 5650 50  0001 L TNN
F 3 "https://cdn-shop.adafruit.com/datasheets/WS2812B.pdf" H 12100 5575 50  0001 L TNN
F 4 "C114583" H 12000 5950 50  0001 C CNN "Part"
	1    12000 5950
	1    0    0    -1  
$EndComp
Text GLabel 11500 4075 0    50   Input ~ 0
IO16
Text GLabel 11375 5950 0    50   Input ~ 0
IO16
$Comp
L Device:C C4
U 1 1
P 12800 5950
F 0 "C4" H 12915 5995 50  0000 L CNN
F 1 "1uF" H 12915 5905 50  0000 L CNN
F 2 "Capacitor_SMD:C_0603_1608Metric" H 12838 5800 50  0001 C CNN
F 3 "~" H 12800 5950 50  0001 C CNN
F 4 "C29936" H 12800 5950 50  0001 C CNN "Part"
	1    12800 5950
	1    0    0    -1  
$EndComp
Wire Wire Line
	12800 5800 12800 5625
Wire Wire Line
	12800 5625 12000 5625
Wire Wire Line
	12800 6100 12800 6275
Wire Wire Line
	12800 6275 12000 6275
Wire Wire Line
	12000 6300 12000 6275
Connection ~ 12000 6275
Wire Wire Line
	12000 5600 12000 5625
Connection ~ 12000 5625
Wire Wire Line
	5125 7200 5675 7200
Wire Wire Line
	5425 6375 5675 6375
Wire Wire Line
	5675 6325 5675 6375
Connection ~ 5675 6375
Wire Wire Line
	5675 6375 5675 6650
Wire Wire Line
	5675 6950 5675 7200
Connection ~ 5675 7200
Wire Wire Line
	5675 7200 6275 7200
Wire Wire Line
	5675 6375 6275 6375
$EndSCHEMATC
